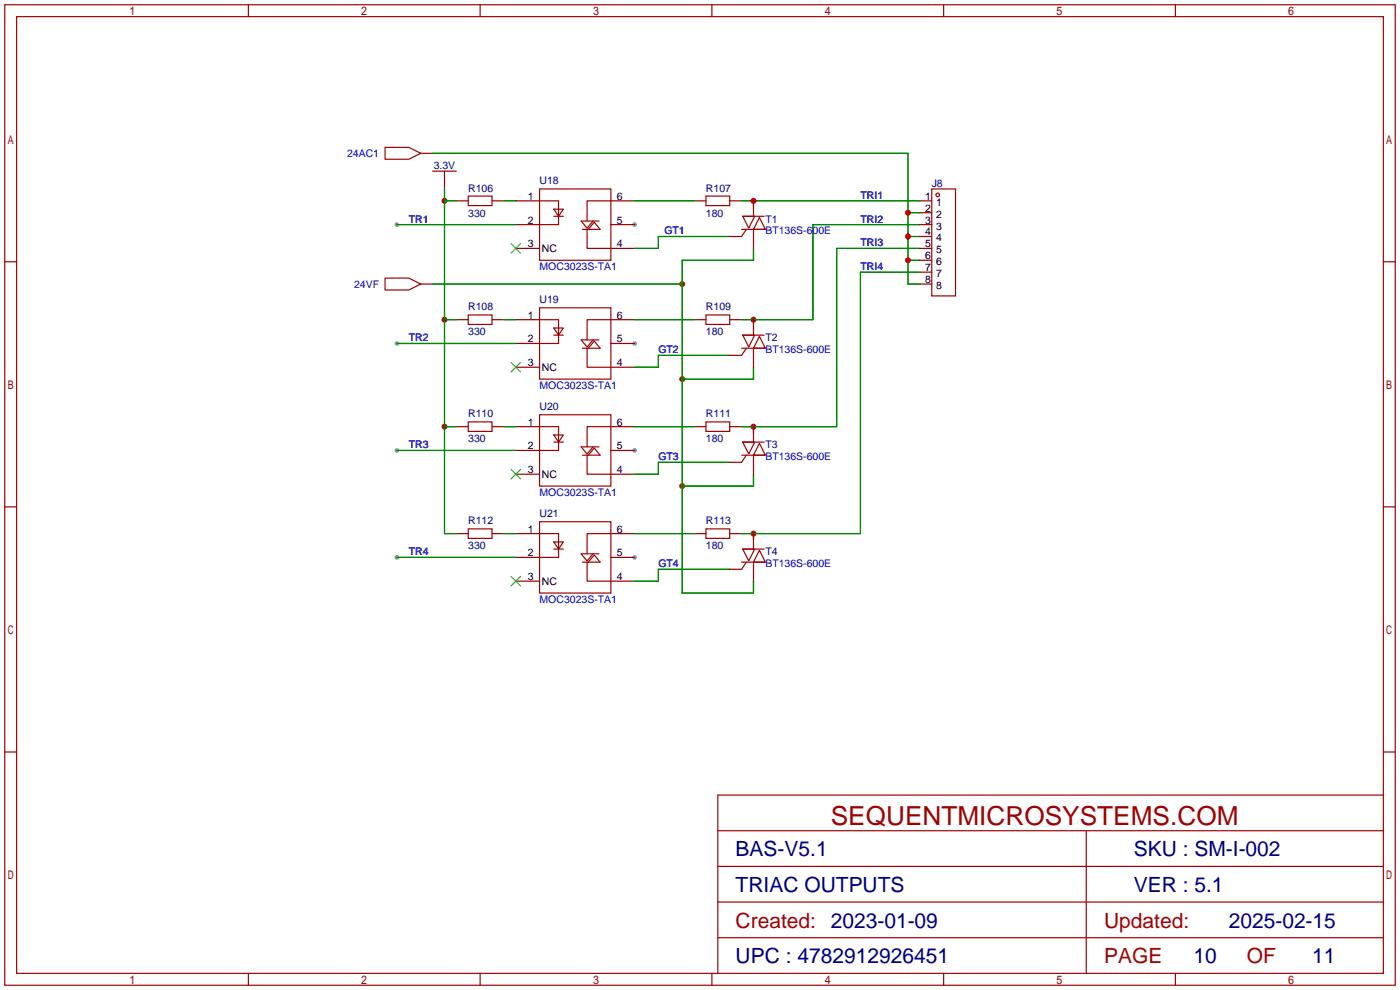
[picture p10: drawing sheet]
<svg xmlns="http://www.w3.org/2000/svg" width="299mm" height="212mm" viewBox="0 0 299 212" stroke-linecap="round" stroke-linejoin="round" font-family="sans-serif">
<g fill="#999">
<circle cx="135.6" cy="48" r=".51"/>
<circle cx="135.6" cy="73.4" r=".51"/>
<circle cx="135.6" cy="96.3" r=".51"/>
<circle cx="135.6" cy="119.1" r=".51"/>
<circle cx="84.8" cy="48" r=".51"/>
<circle cx="84.8" cy="73.4" r=".51"/>
<circle cx="84.8" cy="96.3" r=".51"/>
<circle cx="84.8" cy="119.1" r=".51"/>
</g>
<g fill="none" stroke="#a10000" stroke-width=".25">
<path d="M1 1h297.2v209.6h-297.2zM3.6 3.6h292.1v204.4h-292.1zM53.1 1v2.6M102.6 1v2.6M152.1 1v2.6M201.7 1v2.6M251.2 1v2.6M82.3 31.5h5.1l2.5 1.3-2.5 1.2h-5.1zM92.5 36.6h5M95 36.6v2.5M1 55.9h2.6M82.3 59.4h5.1l2.5 1.3-2.5 1.3h-5.1z"/>
<path d="M100.1 41.9h5.1v2h-5.1zM115.3 40.4h15.3v15.2h-15.3zM115.3 42.9h4.1v5.1h-4.1M118.4 44.7h2l-1 1.5zM118.4 46.2h2M124.5 49h3.8l-1.3-1.5-1.3 1.5M125.5 49v4.1h5.1M126.7 47.2l-1.2 1.6-1.3-1.6h3.8M130.6 42.9h-5.1v4.3M150.9 41.9h5.1v2h-5.1zM295.7 55.9h2.5M1 108.3h2.6"/>
<path d="M295.7 108.3h2.5M1 160.7h2.6M153.4 177.5h142.3M232.2 177.5v30.5M295.7 160.7h2.5M295.7 169.9h-142.3v38.1M153.4 185.2h142.3M153.4 192.8h142.3M53.1 208v2.6M102.6 208v2.6M152.1 208v2.6M153.4 200.4h142.3"/>
<path d="M201.7 208v2.6M251.2 208v2.6"/>
</g>
<g fill="none" stroke="#870000" stroke-width=".25">
<path d="M89.9 32.8h2.6M95 39.1v1.3M97.5 42.9h2.6M105.2 42.9h2.5M110.2 42.9h5.1M110.2 48h5.1M110.2 53.1h5.1M130.6 42.9h5M130.6 48h5M130.6 53.1h5M148.3 42.9h2.6M156 42.9h2.5"/>
<path d="M89.9 60.7h2.6"/>
</g>
<path d="M109.2 52.1l2.1 2M111.3 52.1l-2.1 2" fill="none" stroke="#3c3" stroke-width=".25"/>
<path d="M92.5 32.8h101.6v27.9h2.5M84.8 48h25.4M107.7 42.9h2.5M135.6 42.9h12.7M156 50.5h-15.3v2.6h-5.1M158.5 42.9h38.1M194.1 55.6h2.5M194.1 50.5h2.5M194.1 45.5h2.5" fill="none" stroke="#008700" stroke-width=".25"/>
<g fill="#c00">
<circle cx="161" cy="42.9" r=".63"/>
<circle cx="194.1" cy="55.6" r=".63"/>
<circle cx="194.1" cy="50.5" r=".63"/>
<circle cx="194.1" cy="45.5" r=".63"/>
<circle cx="161" cy="68.3" r=".63"/>
<circle cx="161" cy="91.2" r=".63"/>
<circle cx="145.8" cy="103.9" r=".63"/>
<circle cx="145.8" cy="81" r=".63"/>
<circle cx="145.8" cy="60.7" r=".63"/>
<circle cx="95" cy="91.2" r=".63"/>
<circle cx="95" cy="68.3" r=".63"/>
<circle cx="95" cy="42.9" r=".63"/>
<circle cx="161" cy="114" r=".63"/>
</g>
<g fill="none" stroke="#008700" stroke-width=".25">
<path d="M84.8 48h25.4M95 40.4v73.6h2.5M95 42.9h2.5M161 53.1v2.5h-15.2v71.1h15.2v-2.5M196.6 48h-22.9v20.3h-15.2M196.6 53.1h-17.8v38.1h-20.3M196.6 58.2h-12.7v55.8h-25.4M84.8 73.4h25.4M92.5 60.7h53.3M95 68.3h2.5M107.7 68.3h2.5M135.6 68.3h12.7"/>
<path d="M156 75.9h-15.3v2.6h-5.1M161 78.5v2.5h-15.2M84.8 96.3h25.4M95 91.2h2.5M107.7 91.2h2.5M135.6 91.2h12.7M156 98.8h-15.3v2.5h-5.1M84.8 119.1h25.4M107.7 114h2.5M135.6 114h12.7M161 101.3v2.6h-15.2M156 121.7h-15.3v2.5h-5.1"/>
</g>
<g fill="none" stroke="#a10000" stroke-width=".25">
<path d="M158.5 49h5.1M158.7 46.2h2.6l-1.3 2.6zM158.7 46.2h4.6M159.5 49l-1 1.5M161 43.4v2.8M161 49v2.8M162.3 46.5l1.3 2.5h-2.6zM199.1 40.4h5.1v22.8h-5.1zM100.1 67.3h5.1v2h-5.1zM115.3 65.8h15.3v15.2h-15.3zM115.3 68.3h4.1v5.1h-4.1M118.4 70.1h2l-1 1.5z"/>
<path d="M118.4 71.6h2M124.5 74.4h3.8l-1.3-1.5-1.3 1.5M125.5 74.4v4.1h5.1M126.7 72.6l-1.2 1.6-1.3-1.6h3.8M130.6 68.3h-5.1v4.3M150.9 67.3h5.1v2h-5.1zM158.5 74.4h5.1M158.7 71.6h2.6l-1.3 2.6zM158.7 71.6h4.6M159.5 74.4l-1 1.5M161 68.8v2.8M161 74.4v2.8"/>
<path d="M162.3 71.9l1.3 2.5h-2.6zM100.1 90.2h5.1v2h-5.1zM115.3 88.6h15.3v15.3h-15.3zM115.3 91.2h4.1v5.1h-4.1M118.4 93h2l-1 1.5zM118.4 94.5h2M124.5 97.3h3.8l-1.3-1.5-1.3 1.5M125.5 97.3v4h5.1M126.7 95.5l-1.2 1.5-1.3-1.5h3.8M130.6 91.2h-5.1v4.3M150.9 90.2h5.1v2h-5.1zM158.5 97.3h5.1"/>
<path d="M158.7 94.5h2.6l-1.3 2.5zM158.7 94.5h4.6M159.5 97.3l-1 1.5M161 91.7v2.8M161 97.3v2.8M162.3 94.7l1.3 2.6h-2.6zM100.1 113h5.1v2.1h-5.1zM115.3 111.5h15.3v15.2h-15.3zM115.3 114h4.1v5.1h-4.1M118.4 115.8h2l-1 1.5zM118.4 117.3h2M126.7 118.4l-1.2 1.5-1.3-1.5h3.8"/>
<path d="M130.6 114h-5.1v4.4M150.9 113h5.1v2.1h-5.1zM158.7 117.3h2.6l-1.3 2.6zM158.7 117.3h4.6M161 114.6v2.7M162.3 117.6l1.3 2.5h-2.6zM124.5 120.1h3.8l-1.3-1.5-1.3 1.5M125.5 120.1v4.1h5.1M158.5 120.1h5.1M159.5 120.1l-1 1.6M161 120.1v2.8"/>
<circle cx="200.4" cy="41.7" r=".38"/>
</g>
<g fill="none" stroke="#870000" stroke-width=".25">
<path d="M156 50.5h2.5M161 42.9v1.3M161 51.8v1.3M196.6 50.5h2.5M196.6 42.9h2.5M196.6 45.5h2.5M196.6 48h2.5M196.6 53.1h2.5M196.6 55.6h2.5M196.6 58.2h2.5M97.5 68.3h2.6M105.2 68.3h2.5"/>
<path d="M110.2 68.3h5.1M110.2 73.4h5.1M110.2 78.5h5.1M130.6 68.3h5M130.6 73.4h5M130.6 78.5h5M148.3 68.3h2.6M156 68.3h2.5M156 75.9h2.5M161 68.3v1.3M161 77.2v1.3M196.6 60.7h2.5"/>
<path d="M97.5 91.2h2.6M105.2 91.2h2.5M110.2 91.2h5.1M110.2 96.3h5.1M130.6 91.2h5M130.6 96.3h5M148.3 91.2h2.6M156 91.2h2.5M156 98.8h2.5M161 91.2v1.3M97.5 114h2.6M105.2 114h2.5"/>
<path d="M110.2 101.3h5.1M110.2 114h5.1M110.2 119.1h5.1M130.6 101.3h5M130.6 114h5M130.6 119.1h5M148.3 114h2.6M156 114h2.5M161 100.1v1.2M161 114v1.3M110.2 124.2h5.1M130.6 124.2h5"/>
<path d="M156 121.7h2.5M161 122.9v1.3"/>
</g>
<path d="M109.2 77.5l2.1 2M111.3 77.5l-2.1 2M109.2 100.3l2.1 2.1M111.3 100.3l-2.1 2.1M109.2 123.2l2.1 2M111.3 123.2l-2.1 2" fill="none" stroke="#3c3" stroke-width=".25"/>
<text font-size="5.6" fill="#a00000" x="177.5" y="176.4">SEQUENTMICROSYSTEMS.COM</text>
<g font-size="4.5" fill="#000080">
<text x="157.2" y="183">BAS-V5.1</text>
<text x="242.3" y="183">SKU : SM-I-002</text>
<text x="157.2" y="190.6">TRIAC OUTPUTS</text>
<text x="242.3" y="190.6">VER : 5.1</text>
<text x="262.6" y="198.2">2025-02-15</text>
<text x="157.2" y="205.9">UPC : 4782912926451</text>
<text x="255.1" y="205.9">10</text>
<text x="280.5" y="205.9">11</text>
</g>
<g font-size="4.5" fill="#a00000">
<text x="157.2" y="198.2">Created: 2023-01-09</text>
<text x="236" y="198.2">Updated:</text>
<text x="236" y="205.9">PAGE</text>
<text x="266.4" y="205.9">OF</text>
</g>
<g font-size="2.2" fill="#00f">
<text x="74.2" y="33.6">24AC1</text>
<text x="87.4" y="47.6">TR1</text>
<text x="183.9" y="42.5">TRI1</text>
<text x="183.9" y="47.6">TRI2</text>
<text x="142" y="50.1">GT1</text>
<text x="163.6" y="50.1">BT136S-600E</text>
<text x="183.9" y="52.6">TRI3</text>
<text x="115.3" y="57.7">MOC3023S-TA1</text>
<text x="183.9" y="57.7">TRI4</text>
<text x="75.7" y="61.5">24VF</text>
<text x="87.4" y="73">TR2</text>
<text x="140.7" y="75.5">GT2</text>
<text x="163.6" y="75.5">BT136S-600E</text>
<text x="115.3" y="83.1">MOC3023S-TA1</text>
<text x="87.4" y="95.8">TR3</text>
<text x="140.7" y="98.4">GT3</text>
<text x="163.6" y="98.4">BT136S-600E</text>
<text x="115.3" y="106">MOC3023S-TA1</text>
<text x="87.4" y="118.7">TR4</text>
<text x="140.7" y="121.2">GT4</text>
<text x="163.6" y="121.2">BT136S-600E</text>
<text x="115.3" y="128.9">MOC3023S-TA1</text>
</g>
<g font-size="2.2" fill="#000080">
<text x="92.7" y="36.1">3.3V</text>
<text x="100.1" y="40.9">R106</text>
<text x="115.3" y="39.4">U18</text>
<text x="150.9" y="40.9">R107</text>
<text x="199.1" y="39.9">J8</text>
<text x="100.1" y="46.3">330</text>
<text x="150.9" y="46.3">180</text>
<text x="163.6" y="47.6">T1</text>
<text x="115.3" y="64.8">U19</text>
<text x="100.1" y="66.3">R108</text>
<text x="100.1" y="71.7">330</text>
<text x="150.9" y="66.3">R109</text>
<text x="150.9" y="71.7">180</text>
<text x="163.6" y="73">T2</text>
<text x="100.1" y="89.2">R110</text>
<text x="115.3" y="87.7">U20</text>
<text x="150.9" y="89.2">R111</text>
<text x="100.1" y="94.5">330</text>
<text x="150.9" y="94.5">180</text>
<text x="163.6" y="95.8">T3</text>
<text x="100.1" y="112.1">R112</text>
<text x="115.3" y="110.5">U21</text>
<text x="150.9" y="112.1">R113</text>
<text x="100.1" y="117.4">330</text>
<text x="150.9" y="117.4">180</text>
<text x="163.6" y="118.7">T4</text>
</g>
<g font-size="2.2">
<text x="112.8" y="42.7">1</text>
<text x="112.8" y="47.8">2</text>
<text x="131.8" y="47.8">5</text>
<text x="131.8" y="42.7">6</text>
<text x="197.8" y="42.7">1</text>
<text x="197.8" y="45.3">2</text>
<text x="197.8" y="47.8">3</text>
<text x="200.1" y="44">1</text>
<text x="200.1" y="46.5">2</text>
<text x="112.8" y="52.9">3</text>
<text x="115.8" y="53.9">NC</text>
<text x="131.8" y="52.9">4</text>
<text x="197.8" y="50.3">4</text>
<text x="197.8" y="52.9">5</text>
<text x="200.1" y="49.1">3</text>
<text x="200.1" y="51.6">4</text>
<text x="197.8" y="55.4">6</text>
<text x="197.8" y="58">7</text>
<text x="200.1" y="54.1">5</text>
<text x="200.1" y="56.7">6</text>
<text x="200.1" y="59.2">7</text>
<text x="197.8" y="60.5">8</text>
<text x="200.1" y="61.8">8</text>
<text x="112.8" y="68.1">1</text>
<text x="131.8" y="68.1">6</text>
<text x="112.8" y="73.2">2</text>
<text x="131.8" y="73.2">5</text>
<text x="112.8" y="78.3">3</text>
<text x="115.8" y="79.3">NC</text>
<text x="131.8" y="78.3">4</text>
<text x="112.8" y="91">1</text>
<text x="131.8" y="91">6</text>
<text x="112.8" y="96.1">2</text>
<text x="112.8" y="101.1">3</text>
<text x="131.8" y="101.1">4</text>
<text x="131.8" y="96.1">5</text>
<text x="115.8" y="102.1">NC</text>
<text x="112.8" y="113.8">1</text>
<text x="131.8" y="113.8">6</text>
<text x="112.8" y="118.9">2</text>
<text x="131.8" y="118.9">5</text>
<text x="112.8" y="124">3</text>
<text x="115.8" y="125">NC</text>
<text x="131.8" y="124">4</text>
</g>
</svg>
